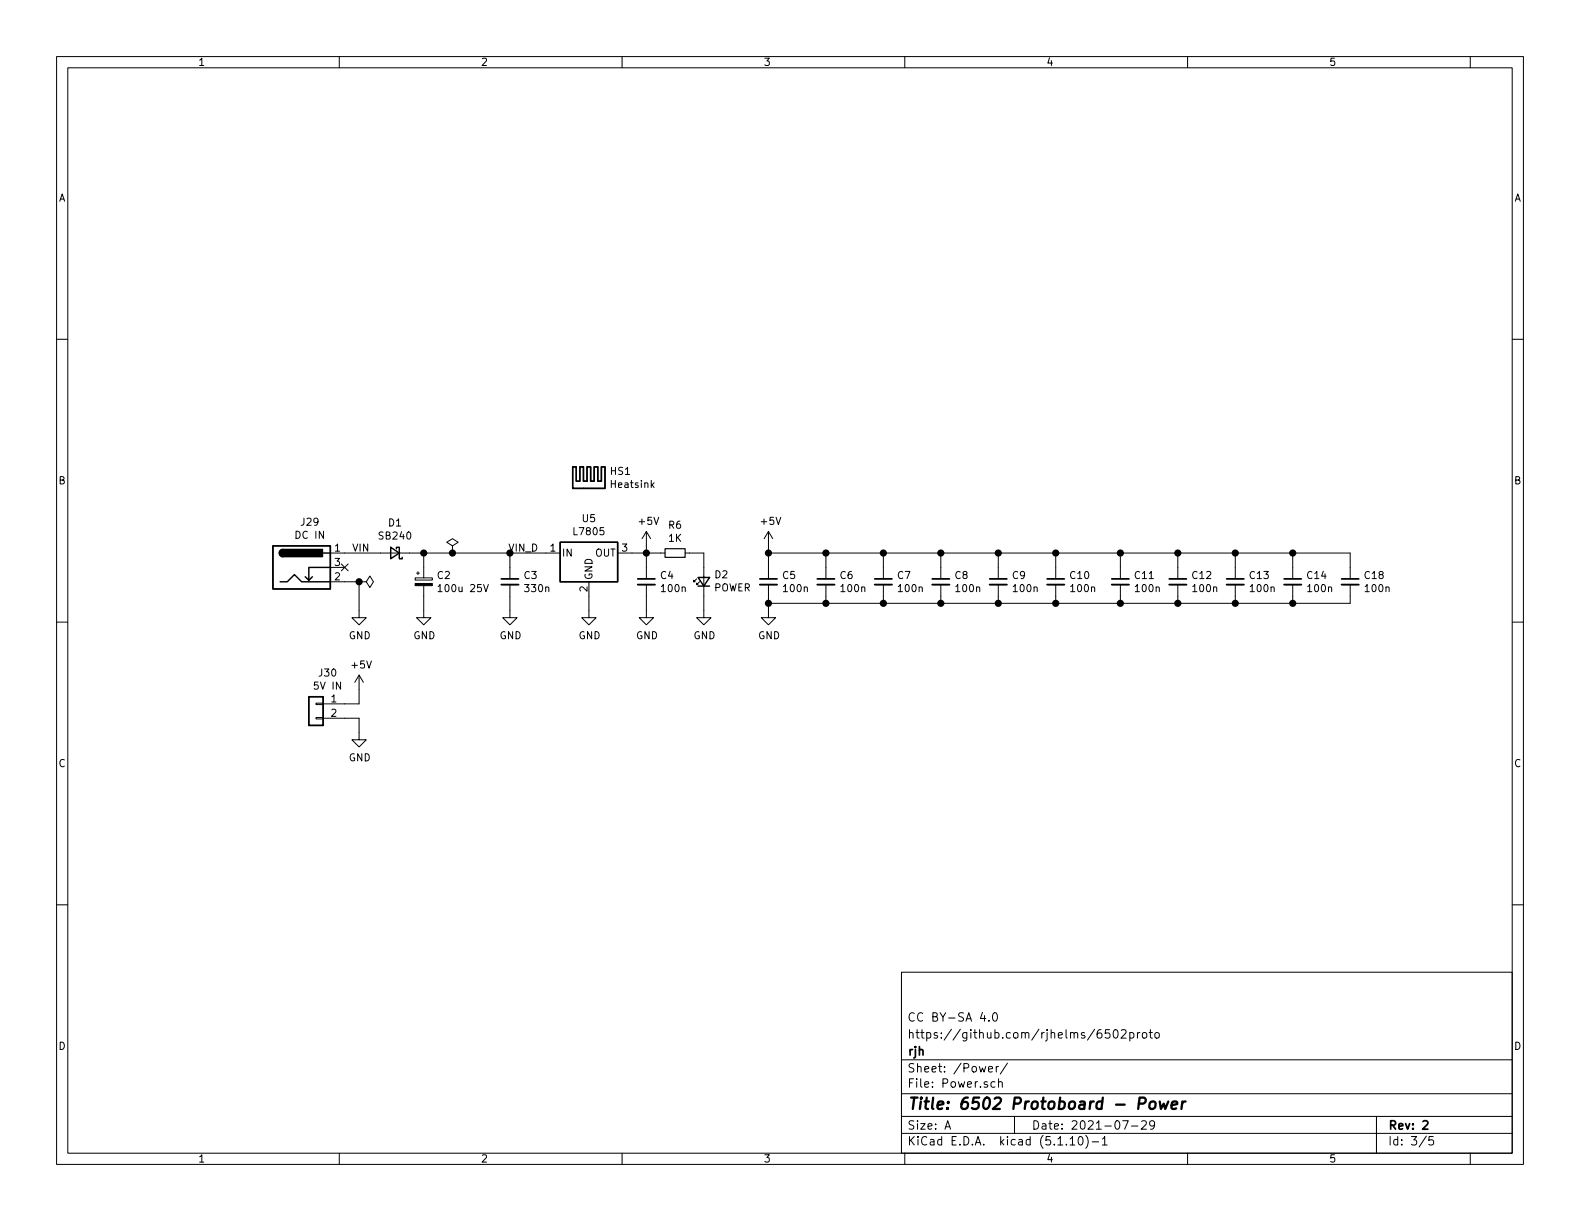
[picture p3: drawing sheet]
EESchema Schematic File Version 4
EELAYER 30 0
EELAYER END
$Descr A 11000 8500
encoding utf-8
Sheet 3 5
Title "6502 Protoboard - Power"
Date "2021-07-29"
Rev "2"
Comp "rjh"
Comment1 "https://github.com/rjhelms/6502proto"
Comment2 "CC BY-SA 4.0"
Comment3 ""
Comment4 ""
$EndDescr
$Comp
L Regulator_Linear:L7805 U5
U 1 1
P 4100 3850
F 0 "U5" H 4100 4092 50  0000 C CNN
F 1 "L7805" H 4100 4001 50  0000 C CNN
F 2 "Package_TO_SOT_THT:TO-220-3_Vertical" H 4125 3700 50  0001 L CIN
F 3 "http://www.st.com/content/ccc/resource/technical/document/datasheet/41/4f/b3/b0/12/d4/47/88/CD00000444.pdf/files/CD00000444.pdf/jcr:content/translations/en.CD00000444.pdf" H 4100 3800 50  0001 C CNN
	1    4100 3850
	1    0    0    -1  
$EndComp
$Comp
L Device:C_Small C5
U 1 1
P 5350 4050
F 0 "C5" H 5442 4096 50  0000 L CNN
F 1 "100n" H 5442 4005 50  0000 L CNN
F 2 "Capacitor_THT:C_Disc_D5.0mm_W2.5mm_P2.50mm" H 5350 4050 50  0001 C CNN
F 3 "~" H 5350 4050 50  0001 C CNN
	1    5350 4050
	1    0    0    -1  
$EndComp
$Comp
L Device:C_Small C6
U 1 1
P 5750 4050
F 0 "C6" H 5842 4096 50  0000 L CNN
F 1 "100n" H 5842 4005 50  0000 L CNN
F 2 "Capacitor_THT:C_Disc_D5.0mm_W2.5mm_P2.50mm" H 5750 4050 50  0001 C CNN
F 3 "~" H 5750 4050 50  0001 C CNN
	1    5750 4050
	1    0    0    -1  
$EndComp
$Comp
L Device:C_Small C7
U 1 1
P 6150 4050
F 0 "C7" H 6242 4096 50  0000 L CNN
F 1 "100n" H 6242 4005 50  0000 L CNN
F 2 "Capacitor_THT:C_Disc_D5.0mm_W2.5mm_P2.50mm" H 6150 4050 50  0001 C CNN
F 3 "~" H 6150 4050 50  0001 C CNN
	1    6150 4050
	1    0    0    -1  
$EndComp
$Comp
L Device:C_Small C8
U 1 1
P 6550 4050
F 0 "C8" H 6642 4096 50  0000 L CNN
F 1 "100n" H 6642 4005 50  0000 L CNN
F 2 "Capacitor_THT:C_Disc_D5.0mm_W2.5mm_P2.50mm" H 6550 4050 50  0001 C CNN
F 3 "~" H 6550 4050 50  0001 C CNN
	1    6550 4050
	1    0    0    -1  
$EndComp
$Comp
L Device:C_Small C9
U 1 1
P 6950 4050
F 0 "C9" H 7042 4096 50  0000 L CNN
F 1 "100n" H 7042 4005 50  0000 L CNN
F 2 "Capacitor_THT:C_Disc_D5.0mm_W2.5mm_P2.50mm" H 6950 4050 50  0001 C CNN
F 3 "~" H 6950 4050 50  0001 C CNN
	1    6950 4050
	1    0    0    -1  
$EndComp
$Comp
L Device:C_Small C10
U 1 1
P 7350 4050
F 0 "C10" H 7442 4096 50  0000 L CNN
F 1 "100n" H 7442 4005 50  0000 L CNN
F 2 "Capacitor_THT:C_Disc_D5.0mm_W2.5mm_P2.50mm" H 7350 4050 50  0001 C CNN
F 3 "~" H 7350 4050 50  0001 C CNN
	1    7350 4050
	1    0    0    -1  
$EndComp
Wire Wire Line
	5350 3950 5350 3850
Wire Wire Line
	5350 3850 5750 3850
Wire Wire Line
	7350 3850 7350 3950
Wire Wire Line
	7350 4150 7350 4200
Wire Wire Line
	7350 4200 6950 4200
Wire Wire Line
	5350 4200 5350 4150
Wire Wire Line
	5750 3950 5750 3850
Connection ~ 5750 3850
Wire Wire Line
	5750 3850 6150 3850
Wire Wire Line
	5750 4150 5750 4200
Connection ~ 5750 4200
Wire Wire Line
	5750 4200 5350 4200
Wire Wire Line
	6150 3950 6150 3850
Wire Wire Line
	6150 4150 6150 4200
Wire Wire Line
	6150 4200 5750 4200
Wire Wire Line
	6550 3950 6550 3850
Wire Wire Line
	6550 3850 6950 3850
Wire Wire Line
	6550 4150 6550 4200
Wire Wire Line
	6950 3950 6950 3850
Connection ~ 6950 3850
Wire Wire Line
	6950 3850 7350 3850
Wire Wire Line
	6950 4150 6950 4200
Connection ~ 6950 4200
Wire Wire Line
	6950 4200 6550 4200
$Comp
L Connector:Barrel_Jack_Switch J29
U 1 1
P 2100 3950
F 0 "J29" H 2157 4267 50  0000 C CNN
F 1 "Barrel_Jack_Switch" H 2157 4176 50  0001 C CNN
F 2 "Connector_BarrelJack:BarrelJack_Wuerth_6941xx301002" H 2150 3910 50  0001 C CNN
F 3 "~" H 2150 3910 50  0001 C CNN
F 4 "DC IN" H 2157 4176 50  0000 C CNN "Function"
	1    2100 3950
	1    0    0    -1  
$EndComp
Wire Wire Line
	2400 4050 2500 4050
$Comp
L Device:C_Small C3
U 1 1
P 3550 4050
F 0 "C3" H 3642 4096 50  0000 L CNN
F 1 "330n" H 3642 4005 50  0000 L CNN
F 2 "Capacitor_THT:C_Disc_D5.0mm_W2.5mm_P2.50mm" H 3550 4050 50  0001 C CNN
F 3 "~" H 3550 4050 50  0001 C CNN
	1    3550 4050
	1    0    0    -1  
$EndComp
$Comp
L Device:C_Small C4
U 1 1
P 4500 4050
F 0 "C4" H 4592 4096 50  0000 L CNN
F 1 "100n" H 4592 4005 50  0000 L CNN
F 2 "Capacitor_THT:C_Disc_D5.0mm_W2.5mm_P2.50mm" H 4500 4050 50  0001 C CNN
F 3 "~" H 4500 4050 50  0001 C CNN
	1    4500 4050
	1    0    0    -1  
$EndComp
Wire Wire Line
	4500 3850 4500 3950
Wire Wire Line
	3550 3950 3550 3850
Connection ~ 3550 3850
Wire Wire Line
	3550 3850 3800 3850
$Comp
L power:+5V #PWR040
U 1 1
P 4500 3800
F 0 "#PWR040" H 4500 3650 50  0001 C CNN
F 1 "+5V" H 4515 3973 50  0000 C CNN
F 2 "" H 4500 3800 50  0001 C CNN
F 3 "" H 4500 3800 50  0001 C CNN
	1    4500 3800
	1    0    0    -1  
$EndComp
Wire Wire Line
	4500 3800 4500 3850
Connection ~ 4500 3850
Wire Wire Line
	4500 4150 4500 4250
Wire Wire Line
	3550 4150 3550 4250
Wire Wire Line
	2500 4050 2500 4250
Wire Wire Line
	4100 4150 4100 4250
$Comp
L power:GND #PWR041
U 1 1
P 4500 4250
F 0 "#PWR041" H 4500 4000 50  0001 C CNN
F 1 "GND" H 4505 4077 50  0000 C CNN
F 2 "" H 4500 4250 50  0001 C CNN
F 3 "" H 4500 4250 50  0001 C CNN
	1    4500 4250
	1    0    0    -1  
$EndComp
$Comp
L power:GND #PWR038
U 1 1
P 3550 4250
F 0 "#PWR038" H 3550 4000 50  0001 C CNN
F 1 "GND" H 3555 4077 50  0000 C CNN
F 2 "" H 3550 4250 50  0001 C CNN
F 3 "" H 3550 4250 50  0001 C CNN
	1    3550 4250
	1    0    0    -1  
$EndComp
$Comp
L power:GND #PWR034
U 1 1
P 2500 4250
F 0 "#PWR034" H 2500 4000 50  0001 C CNN
F 1 "GND" H 2505 4077 50  0000 C CNN
F 2 "" H 2500 4250 50  0001 C CNN
F 3 "" H 2500 4250 50  0001 C CNN
	1    2500 4250
	1    0    0    -1  
$EndComp
$Comp
L power:GND #PWR039
U 1 1
P 4100 4250
F 0 "#PWR039" H 4100 4000 50  0001 C CNN
F 1 "GND" H 4105 4077 50  0000 C CNN
F 2 "" H 4100 4250 50  0001 C CNN
F 3 "" H 4100 4250 50  0001 C CNN
	1    4100 4250
	1    0    0    -1  
$EndComp
$Comp
L power:+5V #PWR043
U 1 1
P 5350 3800
F 0 "#PWR043" H 5350 3650 50  0001 C CNN
F 1 "+5V" H 5365 3973 50  0000 C CNN
F 2 "" H 5350 3800 50  0001 C CNN
F 3 "" H 5350 3800 50  0001 C CNN
	1    5350 3800
	1    0    0    -1  
$EndComp
$Comp
L power:GND #PWR044
U 1 1
P 5350 4250
F 0 "#PWR044" H 5350 4000 50  0001 C CNN
F 1 "GND" H 5355 4077 50  0000 C CNN
F 2 "" H 5350 4250 50  0001 C CNN
F 3 "" H 5350 4250 50  0001 C CNN
	1    5350 4250
	1    0    0    -1  
$EndComp
Wire Wire Line
	5350 3800 5350 3850
Connection ~ 5350 3850
Wire Wire Line
	5350 4200 5350 4250
Connection ~ 5350 4200
$Comp
L Device:D_Schottky_Small D1
U 1 1
P 2750 3850
F 0 "D1" H 2750 3643 50  0000 C CNN
F 1 "SB240" H 2750 3734 50  0000 C CNN
F 2 "Diode_THT:D_DO-15_P10.16mm_Horizontal" V 2750 3850 50  0001 C CNN
F 3 "~" V 2750 3850 50  0001 C CNN
	1    2750 3850
	-1   0    0    1   
$EndComp
Wire Wire Line
	2850 3850 2950 3850
$Comp
L Device:C_Small C11
U 1 1
P 7800 4050
F 0 "C11" H 7892 4096 50  0000 L CNN
F 1 "100n" H 7892 4005 50  0000 L CNN
F 2 "Capacitor_THT:C_Disc_D5.0mm_W2.5mm_P2.50mm" H 7800 4050 50  0001 C CNN
F 3 "~" H 7800 4050 50  0001 C CNN
	1    7800 4050
	1    0    0    -1  
$EndComp
Wire Wire Line
	7350 3850 7800 3850
Wire Wire Line
	7800 3850 7800 3950
Connection ~ 7350 3850
Wire Wire Line
	7800 4150 7800 4200
Wire Wire Line
	7800 4200 7350 4200
Connection ~ 7350 4200
$Comp
L Device:R_Small R6
U 1 1
P 4700 3850
F 0 "R6" V 4504 3850 50  0000 C CNN
F 1 "1K" V 4595 3850 50  0000 C CNN
F 2 "Resistor_THT:R_Axial_DIN0207_L6.3mm_D2.5mm_P7.62mm_Horizontal" H 4700 3850 50  0001 C CNN
F 3 "~" H 4700 3850 50  0001 C CNN
	1    4700 3850
	0    1    1    0   
$EndComp
Wire Wire Line
	4400 3850 4500 3850
Wire Wire Line
	4500 3850 4600 3850
$Comp
L Device:LED_Small D2
U 1 1
P 4900 4050
F 0 "D2" V 4946 3980 50  0000 R CNN
F 1 "LED" V 4855 3980 50  0001 R CNN
F 2 "LED_THT:LED_D5.0mm" V 4900 4050 50  0001 C CNN
F 3 "~" V 4900 4050 50  0001 C CNN
F 4 "POWER" V 4855 3980 50  0000 R CNN "Function"
	1    4900 4050
	0    -1   -1   0   
$EndComp
Wire Wire Line
	4800 3850 4900 3850
Wire Wire Line
	4900 3850 4900 3950
$Comp
L power:GND #PWR042
U 1 1
P 4900 4250
F 0 "#PWR042" H 4900 4000 50  0001 C CNN
F 1 "GND" H 4905 4077 50  0000 C CNN
F 2 "" H 4900 4250 50  0001 C CNN
F 3 "" H 4900 4250 50  0001 C CNN
	1    4900 4250
	1    0    0    -1  
$EndComp
Wire Wire Line
	4900 4150 4900 4250
$Comp
L Device:C_Small C12
U 1 1
P 8200 4050
F 0 "C12" H 8292 4096 50  0000 L CNN
F 1 "100n" H 8292 4005 50  0000 L CNN
F 2 "Capacitor_THT:C_Disc_D5.0mm_W2.5mm_P2.50mm" H 8200 4050 50  0001 C CNN
F 3 "~" H 8200 4050 50  0001 C CNN
	1    8200 4050
	1    0    0    -1  
$EndComp
$Comp
L Device:C_Small C13
U 1 1
P 8600 4050
F 0 "C13" H 8692 4096 50  0000 L CNN
F 1 "100n" H 8692 4005 50  0000 L CNN
F 2 "Capacitor_THT:C_Disc_D5.0mm_W2.5mm_P2.50mm" H 8600 4050 50  0001 C CNN
F 3 "~" H 8600 4050 50  0001 C CNN
	1    8600 4050
	1    0    0    -1  
$EndComp
$Comp
L Device:C_Small C14
U 1 1
P 9000 4050
F 0 "C14" H 9092 4096 50  0000 L CNN
F 1 "100n" H 9092 4005 50  0000 L CNN
F 2 "Capacitor_THT:C_Disc_D5.0mm_W2.5mm_P2.50mm" H 9000 4050 50  0001 C CNN
F 3 "~" H 9000 4050 50  0001 C CNN
	1    9000 4050
	1    0    0    -1  
$EndComp
Wire Wire Line
	9000 3950 9000 3850
Wire Wire Line
	9000 3850 8600 3850
Connection ~ 7800 3850
Wire Wire Line
	7800 4200 8200 4200
Wire Wire Line
	9000 4200 9000 4150
Connection ~ 7800 4200
Wire Wire Line
	8600 3950 8600 3850
Connection ~ 8600 3850
Wire Wire Line
	8600 3850 8200 3850
Wire Wire Line
	8600 4150 8600 4200
Connection ~ 8600 4200
Wire Wire Line
	8600 4200 9000 4200
Wire Wire Line
	8200 3950 8200 3850
Connection ~ 8200 3850
Wire Wire Line
	8200 3850 7800 3850
Wire Wire Line
	8200 4150 8200 4200
Connection ~ 8200 4200
Wire Wire Line
	8200 4200 8600 4200
$Comp
L Mechanical:Heatsink HS1
U 1 1
P 4100 3400
F 0 "HS1" H 4242 3521 50  0000 L CNN
F 1 "Heatsink" H 4242 3430 50  0000 L CNN
F 2 "Heatsinks_Custom:Heatsink_Assman_V4330N" H 4112 3400 50  0001 C CNN
F 3 "~" H 4112 3400 50  0001 C CNN
	1    4100 3400
	1    0    0    -1  
$EndComp
Text Label 2450 3850 0    50   ~ 0
VIN
Wire Wire Line
	2400 3850 2650 3850
Text Label 3750 3850 2    50   ~ 0
VIN_D
Wire Wire Line
	6150 3850 6550 3850
Connection ~ 6150 3850
Connection ~ 6550 3850
Wire Wire Line
	6550 4200 6150 4200
Connection ~ 6550 4200
Connection ~ 6150 4200
NoConn ~ 2400 3950
$Comp
L power:PWR_FLAG #FLG02
U 1 1
P 3150 3850
F 0 "#FLG02" H 3150 3925 50  0001 C CNN
F 1 "PWR_FLAG" H 3150 4023 50  0001 C CNN
F 2 "" H 3150 3850 50  0001 C CNN
F 3 "~" H 3150 3850 50  0001 C CNN
	1    3150 3850
	1    0    0    -1  
$EndComp
Connection ~ 3150 3850
Wire Wire Line
	3150 3850 3550 3850
$Comp
L power:PWR_FLAG #FLG01
U 1 1
P 2500 4050
F 0 "#FLG01" H 2500 4125 50  0001 C CNN
F 1 "PWR_FLAG" H 2500 4223 50  0001 C CNN
F 2 "" H 2500 4050 50  0001 C CNN
F 3 "~" H 2500 4050 50  0001 C CNN
	1    2500 4050
	0    1    1    0   
$EndComp
Connection ~ 2500 4050
$Comp
L Device:CP_Small C2
U 1 1
P 2950 4050
F 0 "C2" H 3038 4096 50  0000 L CNN
F 1 "100u 25V" H 3038 4005 50  0000 L CNN
F 2 "Capacitor_THT:CP_Radial_D6.3mm_P2.50mm" H 2950 4050 50  0001 C CNN
F 3 "~" H 2950 4050 50  0001 C CNN
	1    2950 4050
	1    0    0    -1  
$EndComp
Wire Wire Line
	2950 3950 2950 3850
Connection ~ 2950 3850
Wire Wire Line
	2950 3850 3150 3850
$Comp
L power:GND #PWR037
U 1 1
P 2950 4250
F 0 "#PWR037" H 2950 4000 50  0001 C CNN
F 1 "GND" H 2955 4077 50  0000 C CNN
F 2 "" H 2950 4250 50  0001 C CNN
F 3 "" H 2950 4250 50  0001 C CNN
	1    2950 4250
	1    0    0    -1  
$EndComp
Wire Wire Line
	2950 4150 2950 4250
$Comp
L Connector_Generic:Conn_01x02 J30
U 1 1
P 2200 4900
F 0 "J30" H 2118 5117 50  0000 C CNN
F 1 "Conn_01x02" H 2118 5026 50  0001 C CNN
F 2 "Connector_PinHeader_2.54mm:PinHeader_1x02_P2.54mm_Vertical" H 2200 4900 50  0001 C CNN
F 3 "~" H 2200 4900 50  0001 C CNN
F 4 "5V IN" H 2118 5026 50  0000 C CNN "Function"
	1    2200 4900
	-1   0    0    -1  
$EndComp
$Comp
L power:GND #PWR036
U 1 1
P 2500 5100
F 0 "#PWR036" H 2500 4850 50  0001 C CNN
F 1 "GND" H 2505 4927 50  0000 C CNN
F 2 "" H 2500 5100 50  0001 C CNN
F 3 "" H 2500 5100 50  0001 C CNN
	1    2500 5100
	1    0    0    -1  
$EndComp
$Comp
L power:+5V #PWR035
U 1 1
P 2500 4800
F 0 "#PWR035" H 2500 4650 50  0001 C CNN
F 1 "+5V" H 2515 4973 50  0000 C CNN
F 2 "" H 2500 4800 50  0001 C CNN
F 3 "" H 2500 4800 50  0001 C CNN
	1    2500 4800
	1    0    0    -1  
$EndComp
Wire Wire Line
	2400 4900 2500 4900
Wire Wire Line
	2500 4900 2500 4800
Wire Wire Line
	2400 5000 2500 5000
Wire Wire Line
	2500 5000 2500 5100
$Comp
L Device:C_Small C18
U 1 1
P 9400 4050
F 0 "C18" H 9492 4096 50  0000 L CNN
F 1 "100n" H 9492 4005 50  0000 L CNN
F 2 "Capacitor_THT:C_Disc_D5.0mm_W2.5mm_P2.50mm" H 9400 4050 50  0001 C CNN
F 3 "~" H 9400 4050 50  0001 C CNN
	1    9400 4050
	1    0    0    -1  
$EndComp
Wire Wire Line
	9000 3850 9400 3850
Wire Wire Line
	9400 3850 9400 3950
Connection ~ 9000 3850
Wire Wire Line
	9000 4200 9400 4200
Wire Wire Line
	9400 4200 9400 4150
Connection ~ 9000 4200
$EndSCHEMATC
